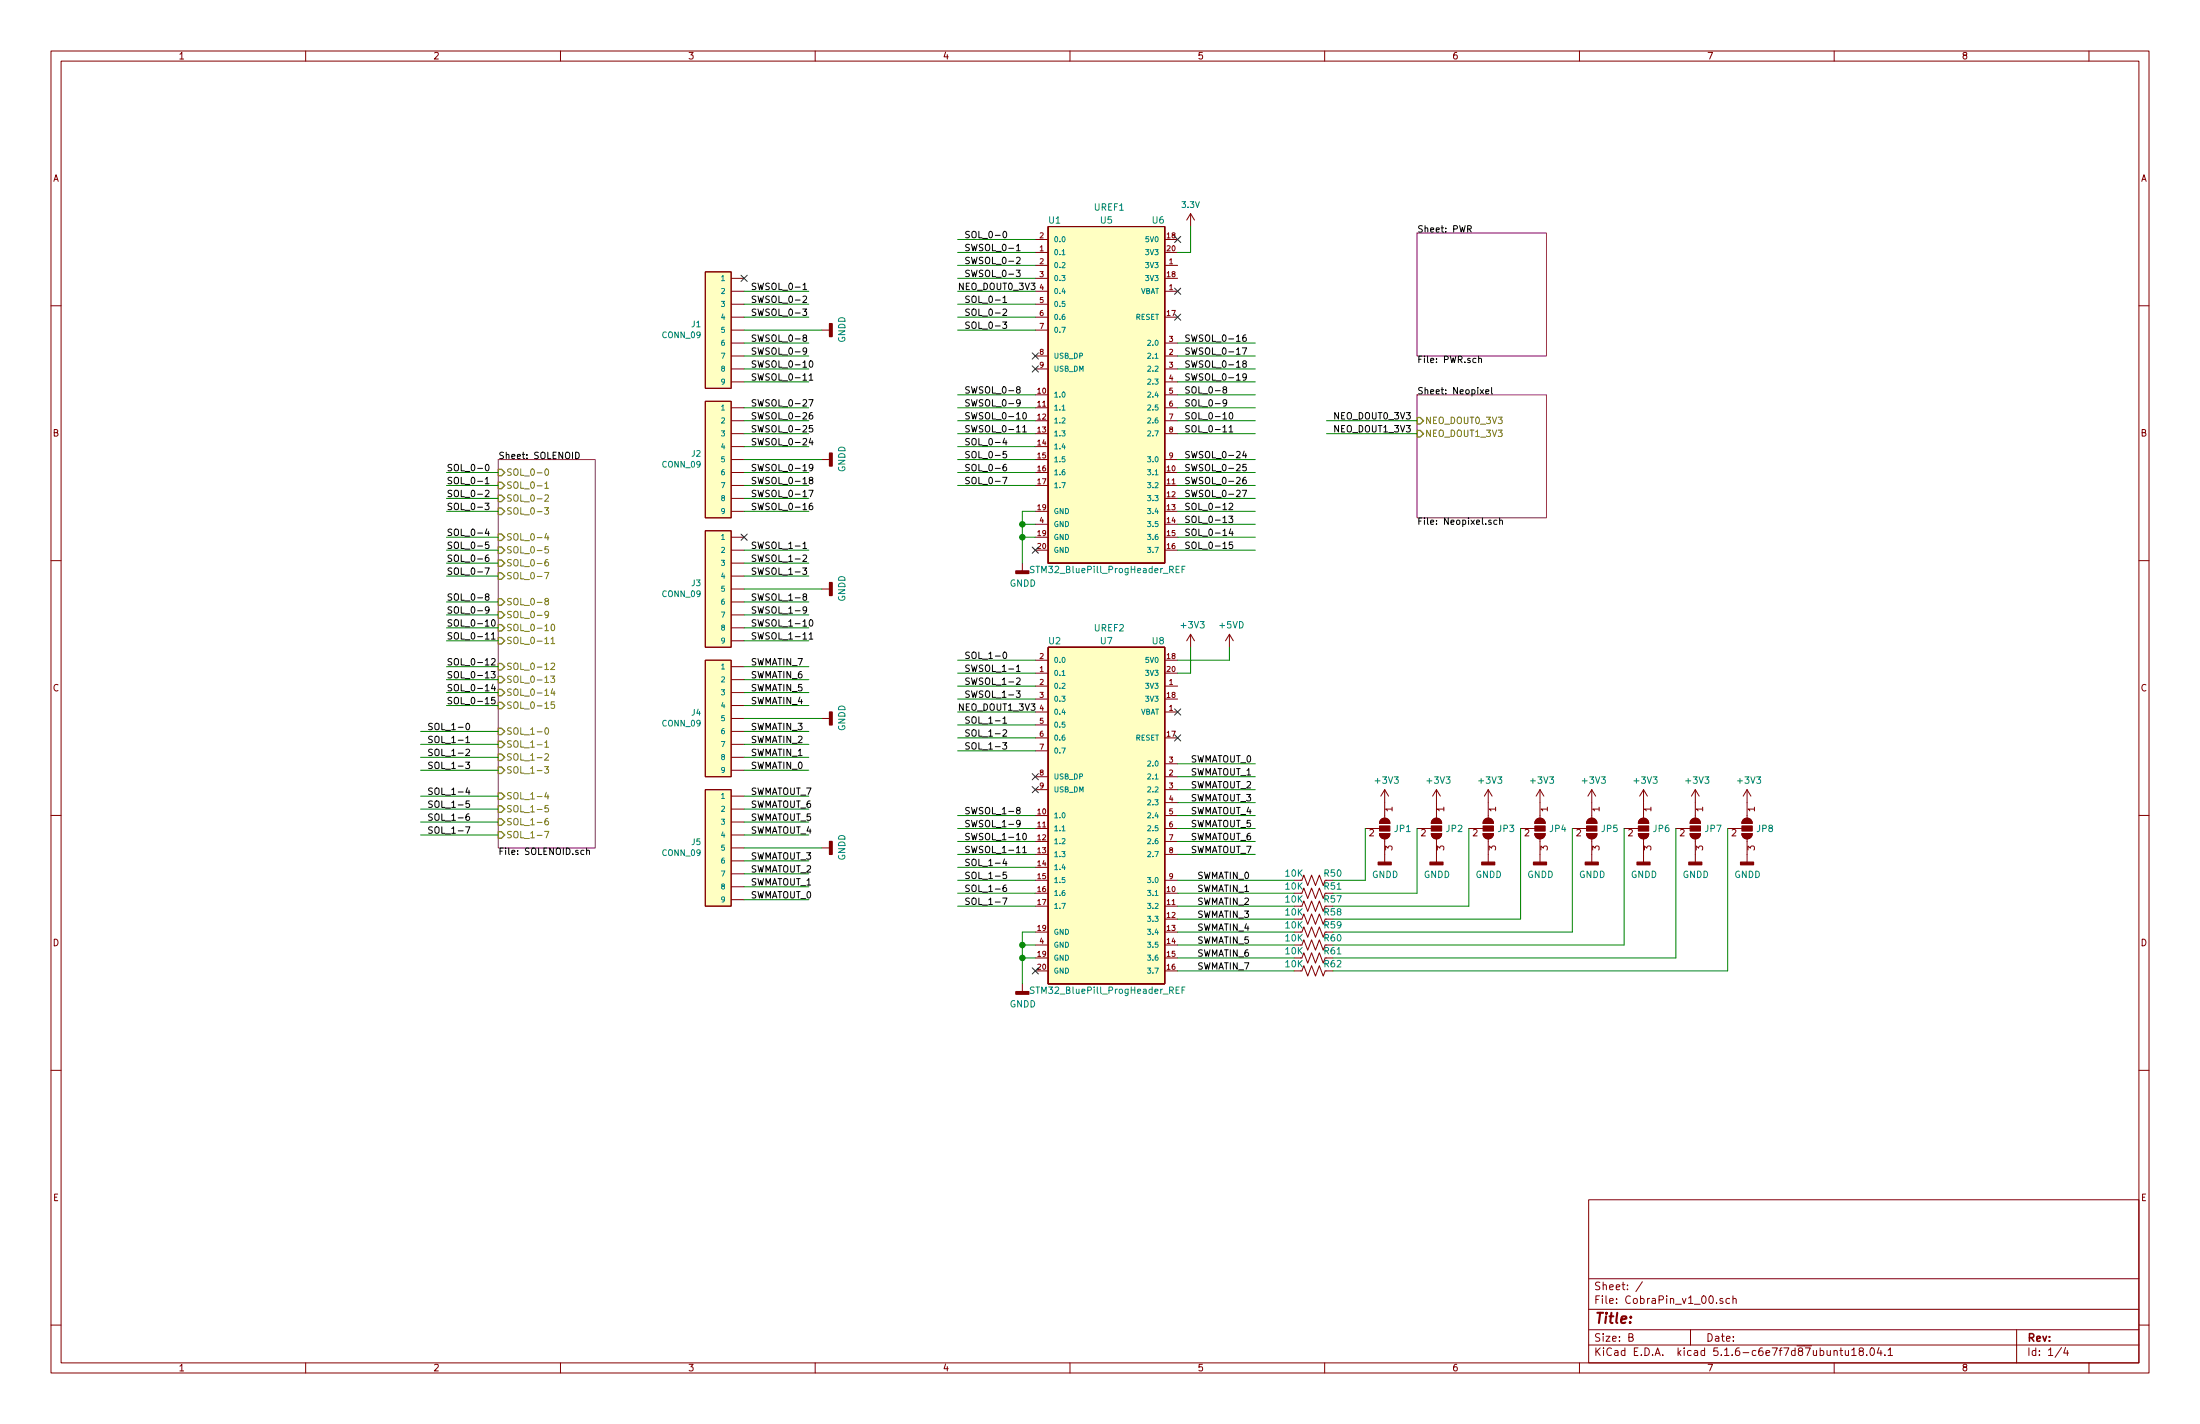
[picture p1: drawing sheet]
EESchema Schematic File Version 4
EELAYER 30 0
EELAYER END
$Descr B 17000 11000
encoding utf-8
Sheet 1 4
Title ""
Date ""
Rev ""
Comp ""
Comment1 ""
Comment2 ""
Comment3 ""
Comment4 ""
$EndDescr
$Sheet
S 10950 1800 1000 950 
U 5DB2B2F0
F0 "PWR" 50
F1 "PWR.sch" 50
$EndSheet
$Comp
L SparkFun-Connectors:CONN_09 J1
U 1 1
P 5650 2150
AR Path="/5D60C1E9" Ref="J1"  Part="1" 
AR Path="/5D6DD9D9/5D60C1E9" Ref="J?"  Part="1" 
F 0 "J1" H 5422 2508 45  0000 R CNN
F 1 "CONN_09" H 5422 2592 45  0000 R CNN
F 2 "Connectors:Molex_KK-254_AE-6410-09A_1x09_P2.54mm_Vertical_Lock" H 5650 3150 20  0001 C CNN
F 3 "" H 5650 2150 50  0001 C CNN
	1    5650 2150
	1    0    0    1   
$EndComp
$Comp
L SparkFun-Connectors:CONN_09 J2
U 1 1
P 5650 3150
AR Path="/5D6103F8" Ref="J2"  Part="1" 
AR Path="/5D6DD9D9/5D6103F8" Ref="J?"  Part="1" 
F 0 "J2" H 5422 3508 45  0000 R CNN
F 1 "CONN_09" H 5422 3592 45  0000 R CNN
F 2 "Connectors:Molex_KK-254_AE-6410-09A_1x09_P2.54mm_Vertical_Lock" H 5650 4150 20  0001 C CNN
F 3 "" H 5650 3150 50  0001 C CNN
	1    5650 3150
	1    0    0    1   
$EndComp
$Comp
L SparkFun-Connectors:CONN_09 J3
U 1 1
P 5650 4150
AR Path="/5D6108B6" Ref="J3"  Part="1" 
AR Path="/5D6DD9D9/5D6108B6" Ref="J?"  Part="1" 
F 0 "J3" H 5422 4508 45  0000 R CNN
F 1 "CONN_09" H 5422 4592 45  0000 R CNN
F 2 "Connectors:Molex_KK-254_AE-6410-09A_1x09_P2.54mm_Vertical_Lock" H 5650 5150 20  0001 C CNN
F 3 "" H 5650 4150 50  0001 C CNN
	1    5650 4150
	1    0    0    1   
$EndComp
$Comp
L SparkFun-Connectors:CONN_09 J4
U 1 1
P 5650 5150
AR Path="/5D610E34" Ref="J4"  Part="1" 
AR Path="/5D6DD9D9/5D610E34" Ref="J?"  Part="1" 
F 0 "J4" H 5422 5508 45  0000 R CNN
F 1 "CONN_09" H 5422 5592 45  0000 R CNN
F 2 "Connectors:Molex_KK-254_AE-6410-09A_1x09_P2.54mm_Vertical_Lock" H 5650 6150 20  0001 C CNN
F 3 "" H 5650 5150 50  0001 C CNN
	1    5650 5150
	1    0    0    1   
$EndComp
$Comp
L SparkFun-Connectors:CONN_09 J5
U 1 1
P 5650 6150
AR Path="/5D611796" Ref="J5"  Part="1" 
AR Path="/5D6DD9D9/5D611796" Ref="J?"  Part="1" 
F 0 "J5" H 5422 6508 45  0000 R CNN
F 1 "CONN_09" H 5422 6592 45  0000 R CNN
F 2 "Connectors:Molex_KK-254_AE-6410-09A_1x09_P2.54mm_Vertical_Lock" H 5650 7150 20  0001 C CNN
F 3 "" H 5650 6150 50  0001 C CNN
	1    5650 6150
	1    0    0    1   
$EndComp
Wire Wire Line
	8000 2550 7400 2550
Wire Wire Line
	8000 2450 7400 2450
Wire Wire Line
	8000 2350 7400 2350
Wire Wire Line
	8000 2250 7400 2250
Wire Wire Line
	8000 3750 7400 3750
Wire Wire Line
	8000 3650 7400 3650
Wire Wire Line
	8000 3550 7400 3550
Wire Wire Line
	8000 3450 7400 3450
Wire Wire Line
	8000 3350 7400 3350
Wire Wire Line
	8000 3250 7400 3250
Wire Wire Line
	8000 3150 7400 3150
Wire Wire Line
	8000 3050 7400 3050
Wire Wire Line
	3450 3650 3850 3650
Wire Wire Line
	3450 3750 3850 3750
Wire Wire Line
	3450 3850 3850 3850
Wire Wire Line
	3450 3950 3850 3950
Wire Wire Line
	3450 4150 3850 4150
Wire Wire Line
	3450 4250 3850 4250
Wire Wire Line
	3450 4350 3850 4350
Wire Wire Line
	3450 4450 3850 4450
Wire Wire Line
	3450 4650 3850 4650
Wire Wire Line
	3450 4750 3850 4750
Wire Wire Line
	3450 4850 3850 4850
Wire Wire Line
	3450 4950 3850 4950
Wire Wire Line
	3450 5150 3850 5150
Wire Wire Line
	3450 5250 3850 5250
Wire Wire Line
	3450 5350 3850 5350
Wire Wire Line
	3450 5450 3850 5450
Text Label 3450 3650 0    50   ~ 0
SOL_0-0
Text Label 3450 3750 0    50   ~ 0
SOL_0-1
Text Label 3450 3850 0    50   ~ 0
SOL_0-2
Text Label 3450 3950 0    50   ~ 0
SOL_0-3
Text Label 3450 4150 0    50   ~ 0
SOL_0-4
Text Label 3450 4250 0    50   ~ 0
SOL_0-5
Text Label 3450 4350 0    50   ~ 0
SOL_0-6
Text Label 3450 4450 0    50   ~ 0
SOL_0-7
Text Label 3450 4650 0    50   ~ 0
SOL_0-8
Text Label 3450 4750 0    50   ~ 0
SOL_0-9
Text Label 3450 4850 0    50   ~ 0
SOL_0-10
Text Label 3450 4950 0    50   ~ 0
SOL_0-11
Text Label 3450 5150 0    50   ~ 0
SOL_0-12
Text Label 3450 5250 0    50   ~ 0
SOL_0-13
Text Label 3450 5450 0    50   ~ 0
SOL_0-15
Text Label 3450 5350 0    50   ~ 0
SOL_0-14
Text Label 7450 1850 0    50   ~ 0
SOL_0-0
Text Label 7450 2350 0    50   ~ 0
SOL_0-1
Text Label 7450 2450 0    50   ~ 0
SOL_0-2
Text Label 7450 2550 0    50   ~ 0
SOL_0-3
Text Label 7450 3450 0    50   ~ 0
SOL_0-4
Text Label 7450 3550 0    50   ~ 0
SOL_0-5
Text Label 7450 3650 0    50   ~ 0
SOL_0-6
Text Label 7450 3750 0    50   ~ 0
SOL_0-7
Text Label 9150 3050 0    50   ~ 0
SOL_0-8
Text Label 9150 3150 0    50   ~ 0
SOL_0-9
Text Label 9150 3250 0    50   ~ 0
SOL_0-10
Text Label 9150 3350 0    50   ~ 0
SOL_0-11
Wire Wire Line
	9100 2650 9700 2650
Wire Wire Line
	9100 2750 9700 2750
Wire Wire Line
	9100 2850 9700 2850
Wire Wire Line
	9100 2950 9700 2950
Wire Wire Line
	9100 3050 9700 3050
Wire Wire Line
	9100 3150 9700 3150
Wire Wire Line
	9100 3250 9700 3250
Wire Wire Line
	9100 3350 9700 3350
Text Label 7450 1950 0    50   ~ 0
SWSOL_0-1
Text Label 7450 2050 0    50   ~ 0
SWSOL_0-2
Text Label 7450 2150 0    50   ~ 0
SWSOL_0-3
Text Label 7450 3050 0    50   ~ 0
SWSOL_0-8
Text Label 7450 3150 0    50   ~ 0
SWSOL_0-9
Text Label 7450 3250 0    50   ~ 0
SWSOL_0-10
Text Label 7450 3350 0    50   ~ 0
SWSOL_0-11
Text Label 9150 2650 0    50   ~ 0
SWSOL_0-16
Text Label 9150 2750 0    50   ~ 0
SWSOL_0-17
Text Label 9150 2850 0    50   ~ 0
SWSOL_0-18
Text Label 9150 2950 0    50   ~ 0
SWSOL_0-19
Wire Wire Line
	8000 1850 7400 1850
Wire Wire Line
	8000 1950 7400 1950
Wire Wire Line
	8000 2050 7400 2050
Wire Wire Line
	8000 2150 7400 2150
Wire Wire Line
	9100 5900 9700 5900
Wire Wire Line
	9100 6000 9700 6000
Wire Wire Line
	9100 6100 9700 6100
Wire Wire Line
	9100 6200 9700 6200
Wire Wire Line
	9100 6300 9700 6300
Wire Wire Line
	9100 6400 9700 6400
Wire Wire Line
	9100 6500 9700 6500
Wire Wire Line
	9100 6600 9700 6600
Text Label 9250 6800 0    50   ~ 0
SWMATIN_0
Text Label 9250 6900 0    50   ~ 0
SWMATIN_1
Text Label 9250 7000 0    50   ~ 0
SWMATIN_2
Text Label 9250 7100 0    50   ~ 0
SWMATIN_3
Text Label 9250 7200 0    50   ~ 0
SWMATIN_4
Text Label 9250 7300 0    50   ~ 0
SWMATIN_5
Text Label 9250 7400 0    50   ~ 0
SWMATIN_6
Text Label 9250 7500 0    50   ~ 0
SWMATIN_7
Text Label 9200 5900 0    50   ~ 0
SWMATOUT_0
Text Label 9200 6000 0    50   ~ 0
SWMATOUT_1
Text Label 9200 6100 0    50   ~ 0
SWMATOUT_2
Text Label 9200 6200 0    50   ~ 0
SWMATOUT_3
Text Label 9200 6300 0    50   ~ 0
SWMATOUT_4
Text Label 9200 6400 0    50   ~ 0
SWMATOUT_5
Text Label 9200 6500 0    50   ~ 0
SWMATOUT_6
Text Label 9200 6600 0    50   ~ 0
SWMATOUT_7
Text Label 7400 5500 0    50   ~ 0
NEO_DOUT1_3V3
Text Label 9150 3850 0    50   ~ 0
SWSOL_0-27
Text Label 9150 3750 0    50   ~ 0
SWSOL_0-26
Text Label 9150 3650 0    50   ~ 0
SWSOL_0-25
Text Label 9150 3550 0    50   ~ 0
SWSOL_0-24
Wire Wire Line
	9100 4250 9700 4250
Wire Wire Line
	9100 4150 9700 4150
Wire Wire Line
	9100 4050 9700 4050
Wire Wire Line
	9100 3950 9700 3950
Wire Wire Line
	9100 3850 9700 3850
Wire Wire Line
	9100 3750 9700 3750
Wire Wire Line
	9100 3650 9700 3650
Wire Wire Line
	9100 3550 9700 3550
Text Label 9150 4250 0    50   ~ 0
SOL_0-15
Text Label 9150 4150 0    50   ~ 0
SOL_0-14
Text Label 9150 4050 0    50   ~ 0
SOL_0-13
Text Label 9150 3950 0    50   ~ 0
SOL_0-12
NoConn ~ 8000 2750
NoConn ~ 8000 2850
NoConn ~ 9100 1850
NoConn ~ 9100 2250
NoConn ~ 9100 2450
Wire Wire Line
	8000 5500 7400 5500
Wire Wire Line
	7900 4050 7900 4150
Connection ~ 7900 4050
Wire Wire Line
	8000 4050 7900 4050
Connection ~ 7900 4150
Wire Wire Line
	8000 4150 7900 4150
Wire Wire Line
	7900 3950 7900 4050
Wire Wire Line
	8000 3950 7900 3950
$Comp
L power:GNDD #PWR0107
U 1 1
P 7900 4350
F 0 "#PWR0107" H 7900 4100 50  0001 C CNN
F 1 "GNDD" H 7904 4195 50  0000 C CNN
F 2 "" H 7900 4350 50  0001 C CNN
F 3 "" H 7900 4350 50  0001 C CNN
	1    7900 4350
	1    0    0    -1  
$EndComp
Wire Wire Line
	7900 7300 7900 7400
Connection ~ 7900 7300
Wire Wire Line
	8000 7300 7900 7300
Connection ~ 7900 7400
Wire Wire Line
	8000 7400 7900 7400
Wire Wire Line
	7900 7200 7900 7300
Wire Wire Line
	8000 7200 7900 7200
$Comp
L power:GNDD #PWR0108
U 1 1
P 7900 7600
F 0 "#PWR0108" H 7900 7350 50  0001 C CNN
F 1 "GNDD" H 7904 7445 50  0000 C CNN
F 2 "" H 7900 7600 50  0001 C CNN
F 3 "" H 7900 7600 50  0001 C CNN
	1    7900 7600
	1    0    0    -1  
$EndComp
NoConn ~ 9100 5500
NoConn ~ 9100 5700
NoConn ~ 8000 6000
NoConn ~ 8000 6100
$Sheet
S 10950 3050 1000 950 
U 5EFFA9D1
F0 "Neopixel" 50
F1 "Neopixel.sch" 50
F2 "NEO_DOUT0_3V3" I L 10950 3250 50 
F3 "NEO_DOUT1_3V3" I L 10950 3350 50 
$EndSheet
Text Label 10300 3250 0    50   ~ 0
NEO_DOUT0_3V3
Wire Wire Line
	10950 3250 10250 3250
NoConn ~ 5750 4150
Wire Wire Line
	6350 3550 5750 3550
Wire Wire Line
	6350 2550 5750 2550
$Comp
L power:GNDD #PWR0116
U 1 1
P 6350 3550
F 0 "#PWR0116" H 6350 3300 50  0001 C CNN
F 1 "GNDD" H 6354 3395 50  0000 C CNN
F 2 "" H 6350 3550 50  0001 C CNN
F 3 "" H 6350 3550 50  0001 C CNN
	1    6350 3550
	0    -1   -1   0   
$EndComp
$Comp
L power:GNDD #PWR0115
U 1 1
P 6350 2550
F 0 "#PWR0115" H 6350 2300 50  0001 C CNN
F 1 "GNDD" H 6354 2395 50  0000 C CNN
F 2 "" H 6350 2550 50  0001 C CNN
F 3 "" H 6350 2550 50  0001 C CNN
	1    6350 2550
	0    -1   -1   0   
$EndComp
Text Label 5800 3150 0    50   ~ 0
SWSOL_0-27
Text Label 5800 3250 0    50   ~ 0
SWSOL_0-26
Text Label 5800 3350 0    50   ~ 0
SWSOL_0-25
Text Label 5800 3450 0    50   ~ 0
SWSOL_0-24
Text Label 5800 3650 0    50   ~ 0
SWSOL_0-19
Text Label 5800 3750 0    50   ~ 0
SWSOL_0-18
Text Label 5800 3850 0    50   ~ 0
SWSOL_0-17
Text Label 5800 3950 0    50   ~ 0
SWSOL_0-16
Text Label 5800 2950 0    50   ~ 0
SWSOL_0-11
Text Label 5800 2850 0    50   ~ 0
SWSOL_0-10
Text Label 5800 2750 0    50   ~ 0
SWSOL_0-9
Text Label 5800 2650 0    50   ~ 0
SWSOL_0-8
Text Label 5800 2450 0    50   ~ 0
SWSOL_0-3
Text Label 5800 2350 0    50   ~ 0
SWSOL_0-2
Text Label 5800 2250 0    50   ~ 0
SWSOL_0-1
Wire Wire Line
	6250 3950 5750 3950
Wire Wire Line
	6250 3850 5750 3850
Wire Wire Line
	6250 3750 5750 3750
Wire Wire Line
	6250 3650 5750 3650
Wire Wire Line
	6250 2950 5750 2950
Wire Wire Line
	6250 2850 5750 2850
Wire Wire Line
	6250 2750 5750 2750
Wire Wire Line
	6250 2650 5750 2650
Wire Wire Line
	6250 3450 5750 3450
Wire Wire Line
	6250 3350 5750 3350
Wire Wire Line
	6250 3250 5750 3250
Wire Wire Line
	6250 3150 5750 3150
Wire Wire Line
	6250 2450 5750 2450
Wire Wire Line
	6250 2350 5750 2350
Wire Wire Line
	6250 2250 5750 2250
Wire Wire Line
	6350 4550 5750 4550
$Comp
L power:GNDD #PWR0119
U 1 1
P 6350 4550
F 0 "#PWR0119" H 6350 4300 50  0001 C CNN
F 1 "GNDD" H 6354 4395 50  0000 C CNN
F 2 "" H 6350 4550 50  0001 C CNN
F 3 "" H 6350 4550 50  0001 C CNN
	1    6350 4550
	0    -1   -1   0   
$EndComp
Wire Wire Line
	6250 4950 5750 4950
Wire Wire Line
	6250 4850 5750 4850
Wire Wire Line
	6250 4750 5750 4750
Wire Wire Line
	6250 4650 5750 4650
Wire Wire Line
	6250 4450 5750 4450
Wire Wire Line
	6250 4350 5750 4350
Wire Wire Line
	6250 4250 5750 4250
Wire Wire Line
	6350 5550 5750 5550
Wire Wire Line
	5750 6550 6350 6550
$Comp
L power:GNDD #PWR0118
U 1 1
P 6350 5550
F 0 "#PWR0118" H 6350 5300 50  0001 C CNN
F 1 "GNDD" H 6354 5395 50  0000 C CNN
F 2 "" H 6350 5550 50  0001 C CNN
F 3 "" H 6350 5550 50  0001 C CNN
	1    6350 5550
	0    -1   -1   0   
$EndComp
$Comp
L power:GNDD #PWR0117
U 1 1
P 6350 6550
F 0 "#PWR0117" H 6350 6300 50  0001 C CNN
F 1 "GNDD" H 6354 6395 50  0000 C CNN
F 2 "" H 6350 6550 50  0001 C CNN
F 3 "" H 6350 6550 50  0001 C CNN
	1    6350 6550
	0    -1   -1   0   
$EndComp
Text Label 5800 6150 0    50   ~ 0
SWMATOUT_7
Text Label 5800 6250 0    50   ~ 0
SWMATOUT_6
Text Label 5800 6350 0    50   ~ 0
SWMATOUT_5
Text Label 5800 6450 0    50   ~ 0
SWMATOUT_4
Text Label 5800 6650 0    50   ~ 0
SWMATOUT_3
Text Label 5800 6750 0    50   ~ 0
SWMATOUT_2
Text Label 5800 6850 0    50   ~ 0
SWMATOUT_1
Text Label 5800 6950 0    50   ~ 0
SWMATOUT_0
Text Label 5800 5150 0    50   ~ 0
SWMATIN_7
Text Label 5800 5250 0    50   ~ 0
SWMATIN_6
Text Label 5800 5350 0    50   ~ 0
SWMATIN_5
Text Label 5800 5450 0    50   ~ 0
SWMATIN_4
Text Label 5800 5650 0    50   ~ 0
SWMATIN_3
Text Label 5800 5750 0    50   ~ 0
SWMATIN_2
Text Label 5800 5850 0    50   ~ 0
SWMATIN_1
Text Label 5800 5950 0    50   ~ 0
SWMATIN_0
Wire Wire Line
	6250 6950 5750 6950
Wire Wire Line
	6250 6850 5750 6850
Wire Wire Line
	6250 6750 5750 6750
Wire Wire Line
	6250 6650 5750 6650
Wire Wire Line
	6250 6450 5750 6450
Wire Wire Line
	6250 6350 5750 6350
Wire Wire Line
	6250 6250 5750 6250
Wire Wire Line
	6250 6150 5750 6150
Wire Wire Line
	6250 5950 5750 5950
Wire Wire Line
	6250 5850 5750 5850
Wire Wire Line
	6250 5750 5750 5750
Wire Wire Line
	6250 5650 5750 5650
Wire Wire Line
	6250 5450 5750 5450
Wire Wire Line
	6250 5350 5750 5350
Wire Wire Line
	6250 5250 5750 5250
Wire Wire Line
	6250 5150 5750 5150
Wire Wire Line
	8000 5400 7400 5400
Wire Wire Line
	8000 5300 7400 5300
Wire Wire Line
	8000 5200 7400 5200
Wire Wire Line
	8000 5100 7400 5100
Text Label 7450 5400 0    50   ~ 0
SWSOL_1-3
Text Label 7450 5300 0    50   ~ 0
SWSOL_1-2
Text Label 7450 5200 0    50   ~ 0
SWSOL_1-1
Text Label 7450 5100 0    50   ~ 0
SOL_1-0
Text Label 7450 5800 0    50   ~ 0
SOL_1-3
Text Label 7450 5700 0    50   ~ 0
SOL_1-2
Text Label 7450 5600 0    50   ~ 0
SOL_1-1
Wire Wire Line
	8000 5600 7400 5600
Wire Wire Line
	8000 5700 7400 5700
Wire Wire Line
	8000 5800 7400 5800
Wire Wire Line
	8000 7000 7400 7000
Wire Wire Line
	8000 6900 7400 6900
Wire Wire Line
	8000 6800 7400 6800
Wire Wire Line
	8000 6700 7400 6700
Wire Wire Line
	8000 6600 7400 6600
Wire Wire Line
	8000 6500 7400 6500
Wire Wire Line
	8000 6400 7400 6400
Wire Wire Line
	8000 6300 7400 6300
Text Label 7450 6700 0    50   ~ 0
SOL_1-4
Text Label 7450 6800 0    50   ~ 0
SOL_1-5
Text Label 7450 6900 0    50   ~ 0
SOL_1-6
Text Label 7450 7000 0    50   ~ 0
SOL_1-7
Text Label 7450 6300 0    50   ~ 0
SWSOL_1-8
Text Label 7450 6400 0    50   ~ 0
SWSOL_1-9
Text Label 7450 6500 0    50   ~ 0
SWSOL_1-10
Text Label 7450 6600 0    50   ~ 0
SWSOL_1-11
Wire Wire Line
	3850 6450 3250 6450
Wire Wire Line
	3850 6350 3250 6350
Wire Wire Line
	3850 6250 3250 6250
Wire Wire Line
	3850 6150 3250 6150
Text Label 3300 6150 0    50   ~ 0
SOL_1-4
Text Label 3300 6250 0    50   ~ 0
SOL_1-5
Text Label 3300 6350 0    50   ~ 0
SOL_1-6
Text Label 3300 6450 0    50   ~ 0
SOL_1-7
Text Label 3300 5950 0    50   ~ 0
SOL_1-3
Text Label 3300 5850 0    50   ~ 0
SOL_1-2
Text Label 3300 5750 0    50   ~ 0
SOL_1-1
Wire Wire Line
	3850 5750 3250 5750
Wire Wire Line
	3850 5850 3250 5850
Wire Wire Line
	3850 5950 3250 5950
Wire Wire Line
	3850 5650 3250 5650
Text Label 3300 5650 0    50   ~ 0
SOL_1-0
Text Label 5800 4450 0    50   ~ 0
SWSOL_1-3
Text Label 5800 4350 0    50   ~ 0
SWSOL_1-2
Text Label 5800 4250 0    50   ~ 0
SWSOL_1-1
Text Label 5800 4650 0    50   ~ 0
SWSOL_1-8
Text Label 5800 4750 0    50   ~ 0
SWSOL_1-9
Text Label 5800 4850 0    50   ~ 0
SWSOL_1-10
Text Label 5800 4950 0    50   ~ 0
SWSOL_1-11
Text Label 10300 3350 0    50   ~ 0
NEO_DOUT1_3V3
Wire Wire Line
	10950 3350 10250 3350
Text Label 7400 2250 0    50   ~ 0
NEO_DOUT0_3V3
NoConn ~ 5750 2150
$Sheet
S 3850 3550 750  3000
U 5D6DD9D9
F0 "SOLENOID" 50
F1 "SOLENOID.sch" 50
F2 "SOL_0-0" I L 3850 3650 50 
F3 "SOL_0-1" I L 3850 3750 50 
F4 "SOL_0-2" I L 3850 3850 50 
F5 "SOL_0-3" I L 3850 3950 50 
F6 "SOL_0-4" I L 3850 4150 50 
F7 "SOL_0-5" I L 3850 4250 50 
F8 "SOL_0-6" I L 3850 4350 50 
F9 "SOL_0-7" I L 3850 4450 50 
F10 "SOL_0-8" I L 3850 4650 50 
F11 "SOL_0-9" I L 3850 4750 50 
F12 "SOL_0-10" I L 3850 4850 50 
F13 "SOL_0-11" I L 3850 4950 50 
F14 "SOL_0-12" I L 3850 5150 50 
F15 "SOL_0-13" I L 3850 5250 50 
F16 "SOL_0-14" I L 3850 5350 50 
F17 "SOL_0-15" I L 3850 5450 50 
F18 "SOL_1-0" I L 3850 5650 50 
F19 "SOL_1-1" I L 3850 5750 50 
F20 "SOL_1-2" I L 3850 5850 50 
F21 "SOL_1-3" I L 3850 5950 50 
F22 "SOL_1-4" I L 3850 6150 50 
F23 "SOL_1-5" I L 3850 6250 50 
F24 "SOL_1-6" I L 3850 6350 50 
F25 "SOL_1-7" I L 3850 6450 50 
$EndSheet
$Comp
L SparkFun-PowerSymbols:3.3V #SUPPLY0101
U 1 1
P 9200 1750
F 0 "#SUPPLY0101" H 9250 1750 45  0001 L BNN
F 1 "3.3V" H 9200 1920 45  0000 C CNN
F 2 "XXX-00000" H 9200 1931 60  0001 C CNN
F 3 "" H 9200 1750 60  0001 C CNN
	1    9200 1750
	1    0    0    -1  
$EndComp
$Comp
L power:+3V3 #PWR0104
U 1 1
P 9200 5000
F 0 "#PWR0104" H 9200 4850 50  0001 C CNN
F 1 "+3V3" H 9215 5173 50  0000 C CNN
F 2 "" H 9200 5000 50  0001 C CNN
F 3 "" H 9200 5000 50  0001 C CNN
	1    9200 5000
	1    0    0    -1  
$EndComp
Wire Wire Line
	9200 5000 9200 5200
Wire Wire Line
	9200 5200 9100 5200
Wire Wire Line
	9200 1750 9200 1950
Wire Wire Line
	9200 1950 9100 1950
$Comp
L Device:R_US R?
U 1 1
P 10150 6800
AR Path="/5D6DD9D9/601CE4A8" Ref="R?"  Part="1" 
AR Path="/5DB2B2F0/601CE4A8" Ref="R?"  Part="1" 
AR Path="/601CE4A8" Ref="R50"  Part="1" 
F 0 "R50" V 10200 6650 50  0000 C CNN
F 1 "10K" V 10200 6950 50  0000 C CNN
F 2 "Resistor_SMD:R_0603_1608Metric" V 10190 6790 50  0001 C CNN
F 3 "~" H 10150 6800 50  0001 C CNN
	1    10150 6800
	0    -1   -1   0   
$EndComp
$Comp
L Device:R_US R?
U 1 1
P 10150 6900
AR Path="/5D6DD9D9/601EEF5D" Ref="R?"  Part="1" 
AR Path="/5DB2B2F0/601EEF5D" Ref="R?"  Part="1" 
AR Path="/601EEF5D" Ref="R51"  Part="1" 
F 0 "R51" V 10200 6750 50  0000 C CNN
F 1 "10K" V 10200 7050 50  0000 C CNN
F 2 "Resistor_SMD:R_0603_1608Metric" V 10190 6890 50  0001 C CNN
F 3 "~" H 10150 6900 50  0001 C CNN
	1    10150 6900
	0    -1   -1   0   
$EndComp
$Comp
L Device:R_US R?
U 1 1
P 10150 7000
AR Path="/5D6DD9D9/601EF3A8" Ref="R?"  Part="1" 
AR Path="/5DB2B2F0/601EF3A8" Ref="R?"  Part="1" 
AR Path="/601EF3A8" Ref="R57"  Part="1" 
F 0 "R57" V 10200 6850 50  0000 C CNN
F 1 "10K" V 10200 7150 50  0000 C CNN
F 2 "Resistor_SMD:R_0603_1608Metric" V 10190 6990 50  0001 C CNN
F 3 "~" H 10150 7000 50  0001 C CNN
	1    10150 7000
	0    -1   -1   0   
$EndComp
$Comp
L Device:R_US R?
U 1 1
P 10150 7100
AR Path="/5D6DD9D9/601EF6AF" Ref="R?"  Part="1" 
AR Path="/5DB2B2F0/601EF6AF" Ref="R?"  Part="1" 
AR Path="/601EF6AF" Ref="R58"  Part="1" 
F 0 "R58" V 10200 6950 50  0000 C CNN
F 1 "10K" V 10200 7250 50  0000 C CNN
F 2 "Resistor_SMD:R_0603_1608Metric" V 10190 7090 50  0001 C CNN
F 3 "~" H 10150 7100 50  0001 C CNN
	1    10150 7100
	0    -1   -1   0   
$EndComp
$Comp
L Device:R_US R?
U 1 1
P 10150 7200
AR Path="/5D6DD9D9/601EFA64" Ref="R?"  Part="1" 
AR Path="/5DB2B2F0/601EFA64" Ref="R?"  Part="1" 
AR Path="/601EFA64" Ref="R59"  Part="1" 
F 0 "R59" V 10200 7050 50  0000 C CNN
F 1 "10K" V 10200 7350 50  0000 C CNN
F 2 "Resistor_SMD:R_0603_1608Metric" V 10190 7190 50  0001 C CNN
F 3 "~" H 10150 7200 50  0001 C CNN
	1    10150 7200
	0    -1   -1   0   
$EndComp
$Comp
L Device:R_US R?
U 1 1
P 10150 7300
AR Path="/5D6DD9D9/601EFE4F" Ref="R?"  Part="1" 
AR Path="/5DB2B2F0/601EFE4F" Ref="R?"  Part="1" 
AR Path="/601EFE4F" Ref="R60"  Part="1" 
F 0 "R60" V 10200 7150 50  0000 C CNN
F 1 "10K" V 10200 7450 50  0000 C CNN
F 2 "Resistor_SMD:R_0603_1608Metric" V 10190 7290 50  0001 C CNN
F 3 "~" H 10150 7300 50  0001 C CNN
	1    10150 7300
	0    -1   -1   0   
$EndComp
$Comp
L Device:R_US R?
U 1 1
P 10150 7400
AR Path="/5D6DD9D9/601F0282" Ref="R?"  Part="1" 
AR Path="/5DB2B2F0/601F0282" Ref="R?"  Part="1" 
AR Path="/601F0282" Ref="R61"  Part="1" 
F 0 "R61" V 10200 7250 50  0000 C CNN
F 1 "10K" V 10200 7550 50  0000 C CNN
F 2 "Resistor_SMD:R_0603_1608Metric" V 10190 7390 50  0001 C CNN
F 3 "~" H 10150 7400 50  0001 C CNN
	1    10150 7400
	0    -1   -1   0   
$EndComp
$Comp
L Device:R_US R?
U 1 1
P 10150 7500
AR Path="/5D6DD9D9/601F06CD" Ref="R?"  Part="1" 
AR Path="/5DB2B2F0/601F06CD" Ref="R?"  Part="1" 
AR Path="/601F06CD" Ref="R62"  Part="1" 
F 0 "R62" V 10200 7350 50  0000 C CNN
F 1 "10K" V 10200 7650 50  0000 C CNN
F 2 "Resistor_SMD:R_0603_1608Metric" V 10190 7490 50  0001 C CNN
F 3 "~" H 10150 7500 50  0001 C CNN
	1    10150 7500
	0    -1   -1   0   
$EndComp
Wire Wire Line
	9100 6800 10000 6800
Wire Wire Line
	9100 6900 10000 6900
Wire Wire Line
	9100 7000 10000 7000
Wire Wire Line
	9100 7100 10000 7100
Wire Wire Line
	9100 7200 10000 7200
Wire Wire Line
	9100 7300 10000 7300
Wire Wire Line
	9100 7400 10000 7400
Wire Wire Line
	9100 7500 10000 7500
$Comp
L Jumper:SolderJumper_3_Open JP2
U 1 1
P 11100 6400
F 0 "JP2" V 11100 6468 50  0000 L CNN
F 1 "SolderJumper_3_Open" V 11145 6468 50  0001 L CNN
F 2 "Jumper:SolderJumper-3_P1.3mm_Open_RoundedPad1.0x1.5mm" H 11100 6400 50  0001 C CNN
F 3 "~" H 11100 6400 50  0001 C CNN
	1    11100 6400
	0    1    1    0   
$EndComp
$Comp
L Jumper:SolderJumper_3_Open JP3
U 1 1
P 11500 6400
F 0 "JP3" V 11500 6468 50  0000 L CNN
F 1 "SolderJumper_3_Open" V 11545 6468 50  0001 L CNN
F 2 "Jumper:SolderJumper-3_P1.3mm_Open_RoundedPad1.0x1.5mm" H 11500 6400 50  0001 C CNN
F 3 "~" H 11500 6400 50  0001 C CNN
	1    11500 6400
	0    1    1    0   
$EndComp
$Comp
L Jumper:SolderJumper_3_Open JP4
U 1 1
P 11900 6400
F 0 "JP4" V 11900 6468 50  0000 L CNN
F 1 "SolderJumper_3_Open" V 11945 6468 50  0001 L CNN
F 2 "Jumper:SolderJumper-3_P1.3mm_Open_RoundedPad1.0x1.5mm" H 11900 6400 50  0001 C CNN
F 3 "~" H 11900 6400 50  0001 C CNN
	1    11900 6400
	0    1    1    0   
$EndComp
$Comp
L Jumper:SolderJumper_3_Open JP5
U 1 1
P 12300 6400
F 0 "JP5" V 12300 6468 50  0000 L CNN
F 1 "SolderJumper_3_Open" V 12345 6468 50  0001 L CNN
F 2 "Jumper:SolderJumper-3_P1.3mm_Open_RoundedPad1.0x1.5mm" H 12300 6400 50  0001 C CNN
F 3 "~" H 12300 6400 50  0001 C CNN
	1    12300 6400
	0    1    1    0   
$EndComp
$Comp
L Jumper:SolderJumper_3_Open JP6
U 1 1
P 12700 6400
F 0 "JP6" V 12700 6468 50  0000 L CNN
F 1 "SolderJumper_3_Open" V 12745 6468 50  0001 L CNN
F 2 "Jumper:SolderJumper-3_P1.3mm_Open_RoundedPad1.0x1.5mm" H 12700 6400 50  0001 C CNN
F 3 "~" H 12700 6400 50  0001 C CNN
	1    12700 6400
	0    1    1    0   
$EndComp
$Comp
L Jumper:SolderJumper_3_Open JP7
U 1 1
P 13100 6400
F 0 "JP7" V 13100 6468 50  0000 L CNN
F 1 "SolderJumper_3_Open" V 13145 6468 50  0001 L CNN
F 2 "Jumper:SolderJumper-3_P1.3mm_Open_RoundedPad1.0x1.5mm" H 13100 6400 50  0001 C CNN
F 3 "~" H 13100 6400 50  0001 C CNN
	1    13100 6400
	0    1    1    0   
$EndComp
$Comp
L Jumper:SolderJumper_3_Open JP8
U 1 1
P 13500 6400
F 0 "JP8" V 13500 6468 50  0000 L CNN
F 1 "SolderJumper_3_Open" V 13545 6468 50  0001 L CNN
F 2 "Jumper:SolderJumper-3_P1.3mm_Open_RoundedPad1.0x1.5mm" H 13500 6400 50  0001 C CNN
F 3 "~" H 13500 6400 50  0001 C CNN
	1    13500 6400
	0    1    1    0   
$EndComp
Wire Wire Line
	10550 6400 10550 6800
Wire Wire Line
	10550 6800 10300 6800
Wire Wire Line
	10950 6400 10950 6900
Wire Wire Line
	10950 6900 10300 6900
Wire Wire Line
	11350 6400 11350 7000
Wire Wire Line
	11350 7000 10300 7000
Wire Wire Line
	11750 6400 11750 7100
Wire Wire Line
	11750 7100 10300 7100
Wire Wire Line
	12150 6400 12150 7200
Wire Wire Line
	12150 7200 10300 7200
Wire Wire Line
	12550 6400 12550 7300
Wire Wire Line
	12550 7300 10300 7300
Wire Wire Line
	12950 6400 12950 7400
Wire Wire Line
	12950 7400 10300 7400
Wire Wire Line
	13350 6400 13350 7500
Wire Wire Line
	13350 7500 10300 7500
$Comp
L power:GNDD #PWR080
U 1 1
P 10700 6600
F 0 "#PWR080" H 10700 6350 50  0001 C CNN
F 1 "GNDD" H 10704 6445 50  0000 C CNN
F 2 "" H 10700 6600 50  0001 C CNN
F 3 "" H 10700 6600 50  0001 C CNN
	1    10700 6600
	1    0    0    -1  
$EndComp
$Comp
L power:GNDD #PWR081
U 1 1
P 11100 6600
F 0 "#PWR081" H 11100 6350 50  0001 C CNN
F 1 "GNDD" H 11104 6445 50  0000 C CNN
F 2 "" H 11100 6600 50  0001 C CNN
F 3 "" H 11100 6600 50  0001 C CNN
	1    11100 6600
	1    0    0    -1  
$EndComp
$Comp
L power:GNDD #PWR082
U 1 1
P 11500 6600
F 0 "#PWR082" H 11500 6350 50  0001 C CNN
F 1 "GNDD" H 11504 6445 50  0000 C CNN
F 2 "" H 11500 6600 50  0001 C CNN
F 3 "" H 11500 6600 50  0001 C CNN
	1    11500 6600
	1    0    0    -1  
$EndComp
$Comp
L power:GNDD #PWR083
U 1 1
P 11900 6600
F 0 "#PWR083" H 11900 6350 50  0001 C CNN
F 1 "GNDD" H 11904 6445 50  0000 C CNN
F 2 "" H 11900 6600 50  0001 C CNN
F 3 "" H 11900 6600 50  0001 C CNN
	1    11900 6600
	1    0    0    -1  
$EndComp
$Comp
L power:GNDD #PWR084
U 1 1
P 12300 6600
F 0 "#PWR084" H 12300 6350 50  0001 C CNN
F 1 "GNDD" H 12304 6445 50  0000 C CNN
F 2 "" H 12300 6600 50  0001 C CNN
F 3 "" H 12300 6600 50  0001 C CNN
	1    12300 6600
	1    0    0    -1  
$EndComp
$Comp
L power:GNDD #PWR085
U 1 1
P 12700 6600
F 0 "#PWR085" H 12700 6350 50  0001 C CNN
F 1 "GNDD" H 12704 6445 50  0000 C CNN
F 2 "" H 12700 6600 50  0001 C CNN
F 3 "" H 12700 6600 50  0001 C CNN
	1    12700 6600
	1    0    0    -1  
$EndComp
$Comp
L power:GNDD #PWR086
U 1 1
P 13100 6600
F 0 "#PWR086" H 13100 6350 50  0001 C CNN
F 1 "GNDD" H 13104 6445 50  0000 C CNN
F 2 "" H 13100 6600 50  0001 C CNN
F 3 "" H 13100 6600 50  0001 C CNN
	1    13100 6600
	1    0    0    -1  
$EndComp
$Comp
L power:GNDD #PWR087
U 1 1
P 13500 6600
F 0 "#PWR087" H 13500 6350 50  0001 C CNN
F 1 "GNDD" H 13504 6445 50  0000 C CNN
F 2 "" H 13500 6600 50  0001 C CNN
F 3 "" H 13500 6600 50  0001 C CNN
	1    13500 6600
	1    0    0    -1  
$EndComp
$Comp
L power:+3V3 #PWR072
U 1 1
P 10700 6200
F 0 "#PWR072" H 10700 6050 50  0001 C CNN
F 1 "+3V3" H 10715 6373 50  0000 C CNN
F 2 "" H 10700 6200 50  0001 C CNN
F 3 "" H 10700 6200 50  0001 C CNN
	1    10700 6200
	1    0    0    -1  
$EndComp
$Comp
L power:+3V3 #PWR073
U 1 1
P 11100 6200
F 0 "#PWR073" H 11100 6050 50  0001 C CNN
F 1 "+3V3" H 11115 6373 50  0000 C CNN
F 2 "" H 11100 6200 50  0001 C CNN
F 3 "" H 11100 6200 50  0001 C CNN
	1    11100 6200
	1    0    0    -1  
$EndComp
$Comp
L power:+3V3 #PWR074
U 1 1
P 11500 6200
F 0 "#PWR074" H 11500 6050 50  0001 C CNN
F 1 "+3V3" H 11515 6373 50  0000 C CNN
F 2 "" H 11500 6200 50  0001 C CNN
F 3 "" H 11500 6200 50  0001 C CNN
	1    11500 6200
	1    0    0    -1  
$EndComp
$Comp
L power:+3V3 #PWR075
U 1 1
P 11900 6200
F 0 "#PWR075" H 11900 6050 50  0001 C CNN
F 1 "+3V3" H 11915 6373 50  0000 C CNN
F 2 "" H 11900 6200 50  0001 C CNN
F 3 "" H 11900 6200 50  0001 C CNN
	1    11900 6200
	1    0    0    -1  
$EndComp
$Comp
L power:+3V3 #PWR076
U 1 1
P 12300 6200
F 0 "#PWR076" H 12300 6050 50  0001 C CNN
F 1 "+3V3" H 12315 6373 50  0000 C CNN
F 2 "" H 12300 6200 50  0001 C CNN
F 3 "" H 12300 6200 50  0001 C CNN
	1    12300 6200
	1    0    0    -1  
$EndComp
$Comp
L power:+3V3 #PWR077
U 1 1
P 12700 6200
F 0 "#PWR077" H 12700 6050 50  0001 C CNN
F 1 "+3V3" H 12715 6373 50  0000 C CNN
F 2 "" H 12700 6200 50  0001 C CNN
F 3 "" H 12700 6200 50  0001 C CNN
	1    12700 6200
	1    0    0    -1  
$EndComp
$Comp
L power:+3V3 #PWR078
U 1 1
P 13100 6200
F 0 "#PWR078" H 13100 6050 50  0001 C CNN
F 1 "+3V3" H 13115 6373 50  0000 C CNN
F 2 "" H 13100 6200 50  0001 C CNN
F 3 "" H 13100 6200 50  0001 C CNN
	1    13100 6200
	1    0    0    -1  
$EndComp
$Comp
L power:+3V3 #PWR079
U 1 1
P 13500 6200
F 0 "#PWR079" H 13500 6050 50  0001 C CNN
F 1 "+3V3" H 13515 6373 50  0000 C CNN
F 2 "" H 13500 6200 50  0001 C CNN
F 3 "" H 13500 6200 50  0001 C CNN
	1    13500 6200
	1    0    0    -1  
$EndComp
Wire Wire Line
	7900 4150 7900 4350
Wire Wire Line
	7900 7400 7900 7600
NoConn ~ 8000 7500
NoConn ~ 8000 4250
$Comp
L SparkFun-Boards:STM32_BluePill_ProgHeader_REF UREF1
U 1 1
P 8550 2950
F 0 "UREF1" H 8450 4300 50  0000 L CNN
F 1 "STM32_BluePill_ProgHeader_REF" H 7950 1500 50  0000 L CNN
F 2 "Boards:STM32_BluePill_ProgHeader_REF" H 8550 2950 50  0001 C CNN
F 3 "" H 8550 2950 50  0001 C CNN
	1    8550 2950
	1    0    0    -1  
$EndComp
$Comp
L SparkFun-Boards:STM32_BluePill_ProgHeader_Separate_A U1
U 1 1
P 8550 2950
F 0 "U1" H 8150 4200 50  0000 C CNN
F 1 "STM32_BluePill_ProgHeader_Separate_A" H 8500 1500 50  0001 C CNN
F 2 "Connectors:1x20_FEMALE_LOCK" H 8550 2950 50  0001 C CNN
F 3 "" H 8550 2950 50  0001 C CNN
	1    8550 2950
	1    0    0    -1  
$EndComp
$Comp
L SparkFun-Boards:STM32_BluePill_ProgHeader_Separate_B U5
U 1 1
P 8550 2950
F 0 "U5" H 8550 4200 50  0000 C CNN
F 1 "STM32_BluePill_ProgHeader_Separate_B" H 8550 1500 50  0001 C CNN
F 2 "Connectors:1x04_FEMALE_LOCK" H 8550 2950 50  0001 C CNN
F 3 "" H 8550 2950 50  0001 C CNN
	1    8550 2950
	1    0    0    -1  
$EndComp
$Comp
L SparkFun-Boards:STM32_BluePill_ProgHeader_Separate_C U6
U 1 1
P 8550 2950
F 0 "U6" H 8950 4200 50  0000 C CNN
F 1 "STM32_BluePill_ProgHeader_Separate_C" H 8550 1500 50  0001 C CNN
F 2 "Connectors:1x20_FEMALE_LOCK" H 8550 2950 50  0001 C CNN
F 3 "" H 8550 2950 50  0001 C CNN
	1    8550 2950
	1    0    0    -1  
$EndComp
$Comp
L SparkFun-Boards:STM32_BluePill_ProgHeader_REF UREF2
U 1 1
P 8550 6200
F 0 "UREF2" H 8450 7550 50  0000 L CNN
F 1 "STM32_BluePill_ProgHeader_REF" H 7950 4750 50  0000 L CNN
F 2 "Boards:STM32_BluePill_ProgHeader_REF" H 8550 6200 50  0001 C CNN
F 3 "" H 8550 6200 50  0001 C CNN
	1    8550 6200
	1    0    0    -1  
$EndComp
$Comp
L SparkFun-Boards:STM32_BluePill_ProgHeader_Separate_A U2
U 1 1
P 8550 6200
F 0 "U2" H 8150 7450 50  0000 C CNN
F 1 "STM32_BluePill_ProgHeader_Separate_A" H 8500 4750 50  0001 C CNN
F 2 "Connectors:1x20_FEMALE_LOCK" H 8550 6200 50  0001 C CNN
F 3 "" H 8550 6200 50  0001 C CNN
	1    8550 6200
	1    0    0    -1  
$EndComp
$Comp
L SparkFun-Boards:STM32_BluePill_ProgHeader_Separate_B U7
U 1 1
P 8550 6200
F 0 "U7" H 8550 7450 50  0000 C CNN
F 1 "STM32_BluePill_ProgHeader_Separate_B" H 8550 4750 50  0001 C CNN
F 2 "Connectors:1x04_FEMALE_LOCK" H 8550 6200 50  0001 C CNN
F 3 "" H 8550 6200 50  0001 C CNN
	1    8550 6200
	1    0    0    -1  
$EndComp
$Comp
L SparkFun-Boards:STM32_BluePill_ProgHeader_Separate_C U8
U 1 1
P 8550 6200
F 0 "U8" H 8950 7450 50  0000 C CNN
F 1 "STM32_BluePill_ProgHeader_Separate_C" H 8550 4750 50  0001 C CNN
F 2 "Connectors:1x20_FEMALE_LOCK" H 8550 6200 50  0001 C CNN
F 3 "" H 8550 6200 50  0001 C CNN
	1    8550 6200
	1    0    0    -1  
$EndComp
$Comp
L Jumper:SolderJumper_3_Open JP1
U 1 1
P 10700 6400
F 0 "JP1" V 10700 6468 50  0000 L CNN
F 1 "SolderJumper_3_Open" V 10745 6468 50  0001 L CNN
F 2 "Jumper:SolderJumper-3_P1.3mm_Open_RoundedPad1.0x1.5mm" H 10700 6400 50  0001 C CNN
F 3 "~" H 10700 6400 50  0001 C CNN
	1    10700 6400
	0    1    1    0   
$EndComp
$Comp
L power:+5VD #PWR088
U 1 1
P 9500 5000
F 0 "#PWR088" H 9500 4850 50  0001 C CNN
F 1 "+5VD" H 9515 5173 50  0000 C CNN
F 2 "" H 9500 5000 50  0001 C CNN
F 3 "" H 9500 5000 50  0001 C CNN
	1    9500 5000
	1    0    0    -1  
$EndComp
Wire Wire Line
	9100 5100 9500 5100
Wire Wire Line
	9500 5100 9500 5000
$EndSCHEMATC
